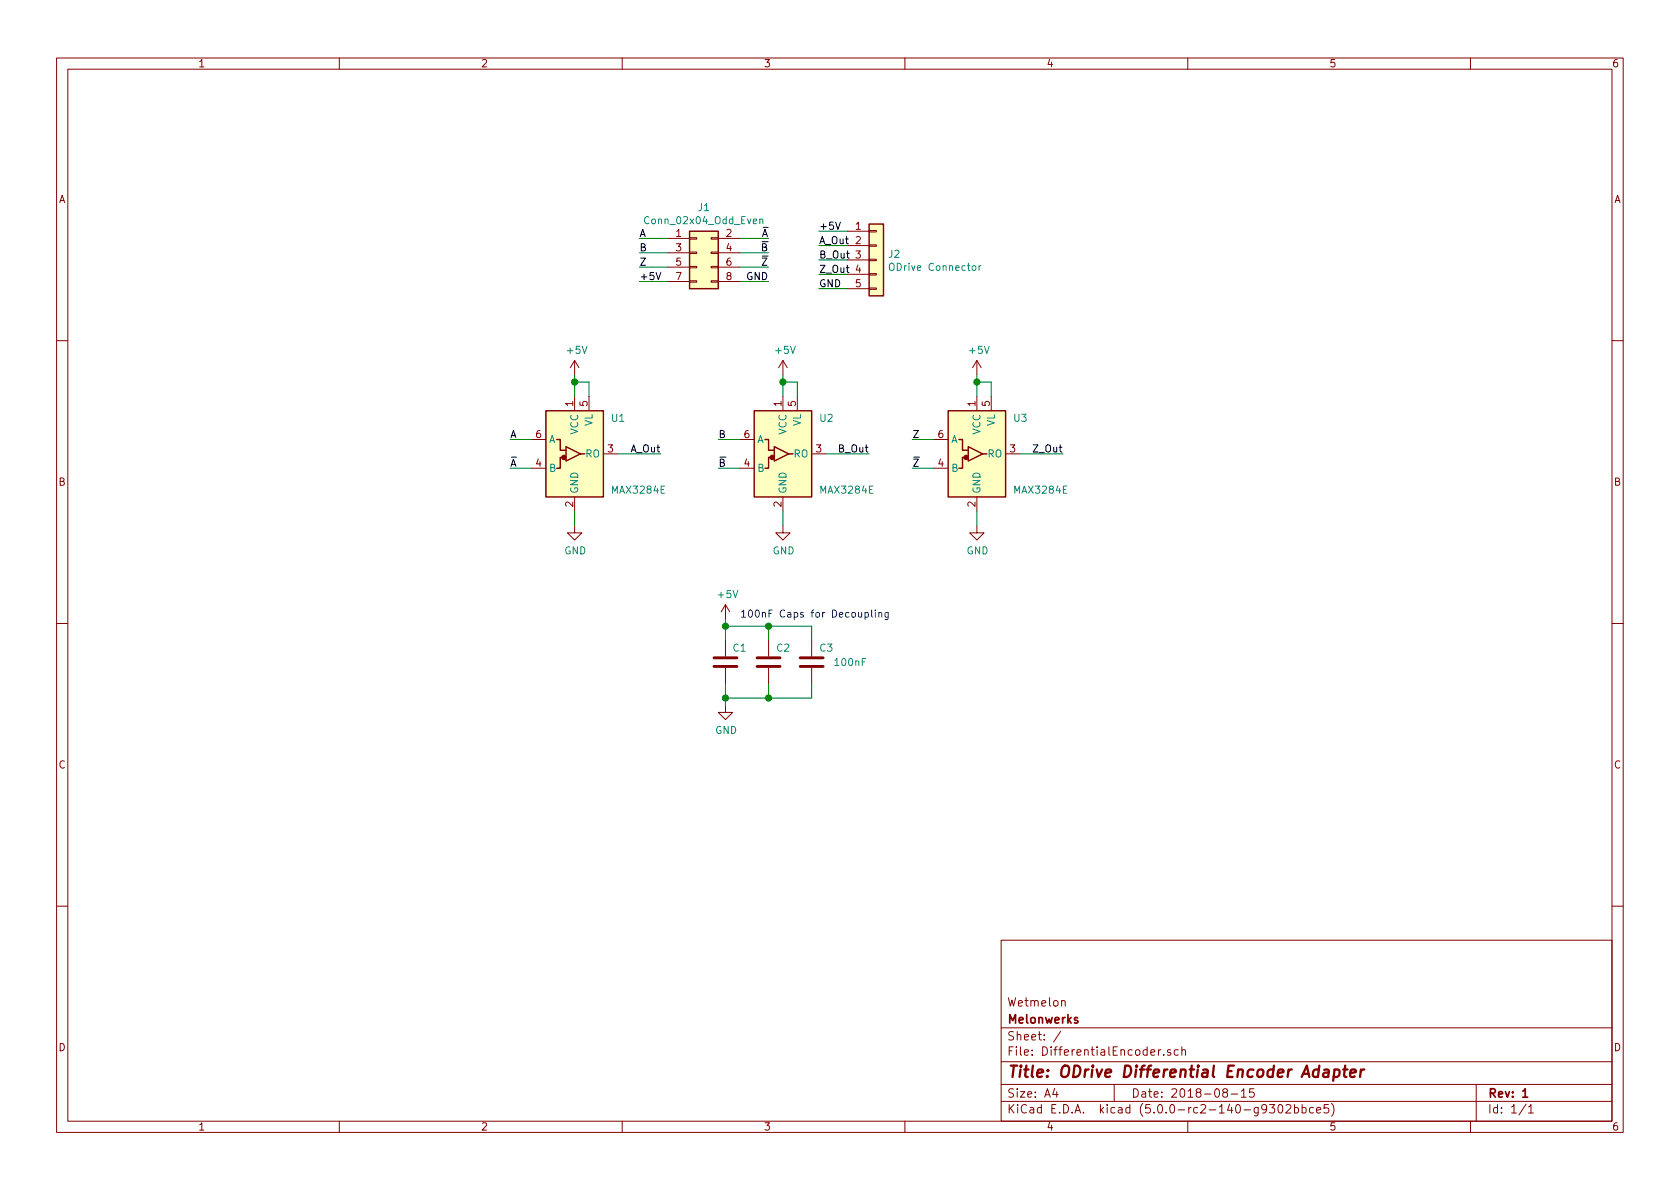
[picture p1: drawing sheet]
EESchema Schematic File Version 4
EELAYER 26 0
EELAYER END
$Descr A4 11693 8268
encoding utf-8
Sheet 1 1
Title "ODrive Differential Encoder Adapter"
Date "2018-08-15"
Rev "1"
Comp "Melonwerks"
Comment1 "Wetmelon"
Comment2 ""
Comment3 ""
Comment4 ""
$EndDescr
$Comp
L Interface_UART:MAX3284E U1
U 1 1
P 4000 3150
F 0 "U1" H 4250 3400 50  0000 L CNN
F 1 "MAX3284E" H 4250 2900 50  0000 L CNN
F 2 "Package_TO_SOT_SMD:SOT-23-6" H 4000 2450 50  0001 C CNN
F 3 "https://datasheets.maximintegrated.com/en/ds/MAX3280E-MAX3284E.pdf" H 3990 3100 50  0001 C CNN
	1    4000 3150
	1    0    0    -1  
$EndComp
$Comp
L power:+5V #PWR01
U 1 1
P 4000 2600
F 0 "#PWR01" H 4000 2450 50  0001 C CNN
F 1 "+5V" H 4015 2773 50  0000 C CNN
F 2 "" H 4000 2600 50  0001 C CNN
F 3 "" H 4000 2600 50  0001 C CNN
	1    4000 2600
	1    0    0    -1  
$EndComp
Wire Wire Line
	4000 2600 4000 2650
Wire Wire Line
	4000 2650 4100 2650
Wire Wire Line
	4100 2650 4100 2750
Wire Wire Line
	4000 2650 4000 2750
Connection ~ 4000 2650
$Comp
L power:GND #PWR02
U 1 1
P 4000 3650
F 0 "#PWR02" H 4000 3400 50  0001 C CNN
F 1 "GND" H 4005 3477 50  0000 C CNN
F 2 "" H 4000 3650 50  0001 C CNN
F 3 "" H 4000 3650 50  0001 C CNN
	1    4000 3650
	1    0    0    -1  
$EndComp
Wire Wire Line
	4000 3550 4000 3650
Wire Wire Line
	3550 3050 3700 3050
Text Label 3550 3050 0    50   ~ 0
A
Text Label 3550 3250 0    50   ~ 0
~A
Wire Wire Line
	3550 3250 3700 3250
Wire Wire Line
	4300 3150 4600 3150
Text Label 4600 3150 2    50   ~ 0
A_Out
$Comp
L Interface_UART:MAX3284E U2
U 1 1
P 5450 3150
F 0 "U2" H 5700 3400 50  0000 L CNN
F 1 "MAX3284E" H 5700 2900 50  0000 L CNN
F 2 "Package_TO_SOT_SMD:SOT-23-6" H 5450 2450 50  0001 C CNN
F 3 "https://datasheets.maximintegrated.com/en/ds/MAX3280E-MAX3284E.pdf" H 5440 3100 50  0001 C CNN
	1    5450 3150
	1    0    0    -1  
$EndComp
$Comp
L power:+5V #PWR05
U 1 1
P 5450 2600
F 0 "#PWR05" H 5450 2450 50  0001 C CNN
F 1 "+5V" H 5465 2773 50  0000 C CNN
F 2 "" H 5450 2600 50  0001 C CNN
F 3 "" H 5450 2600 50  0001 C CNN
	1    5450 2600
	1    0    0    -1  
$EndComp
Wire Wire Line
	5450 2600 5450 2650
Wire Wire Line
	5450 2650 5550 2650
Wire Wire Line
	5550 2650 5550 2750
Wire Wire Line
	5450 2650 5450 2750
Connection ~ 5450 2650
$Comp
L power:GND #PWR06
U 1 1
P 5450 3650
F 0 "#PWR06" H 5450 3400 50  0001 C CNN
F 1 "GND" H 5455 3477 50  0000 C CNN
F 2 "" H 5450 3650 50  0001 C CNN
F 3 "" H 5450 3650 50  0001 C CNN
	1    5450 3650
	1    0    0    -1  
$EndComp
Wire Wire Line
	5450 3550 5450 3650
Wire Wire Line
	5000 3050 5150 3050
Text Label 5000 3050 0    50   ~ 0
B
Text Label 5000 3250 0    50   ~ 0
~B
Wire Wire Line
	5000 3250 5150 3250
Wire Wire Line
	5750 3150 6050 3150
Text Label 6050 3150 2    50   ~ 0
B_Out
$Comp
L Interface_UART:MAX3284E U3
U 1 1
P 6800 3150
F 0 "U3" H 7050 3400 50  0000 L CNN
F 1 "MAX3284E" H 7050 2900 50  0000 L CNN
F 2 "Package_TO_SOT_SMD:SOT-23-6" H 6800 2450 50  0001 C CNN
F 3 "https://datasheets.maximintegrated.com/en/ds/MAX3280E-MAX3284E.pdf" H 6790 3100 50  0001 C CNN
	1    6800 3150
	1    0    0    -1  
$EndComp
$Comp
L power:+5V #PWR07
U 1 1
P 6800 2600
F 0 "#PWR07" H 6800 2450 50  0001 C CNN
F 1 "+5V" H 6815 2773 50  0000 C CNN
F 2 "" H 6800 2600 50  0001 C CNN
F 3 "" H 6800 2600 50  0001 C CNN
	1    6800 2600
	1    0    0    -1  
$EndComp
Wire Wire Line
	6800 2600 6800 2650
Wire Wire Line
	6800 2650 6900 2650
Wire Wire Line
	6900 2650 6900 2750
Wire Wire Line
	6800 2650 6800 2750
Connection ~ 6800 2650
$Comp
L power:GND #PWR08
U 1 1
P 6800 3650
F 0 "#PWR08" H 6800 3400 50  0001 C CNN
F 1 "GND" H 6805 3477 50  0000 C CNN
F 2 "" H 6800 3650 50  0001 C CNN
F 3 "" H 6800 3650 50  0001 C CNN
	1    6800 3650
	1    0    0    -1  
$EndComp
Wire Wire Line
	6800 3550 6800 3650
Wire Wire Line
	6350 3050 6500 3050
Text Label 6350 3050 0    50   ~ 0
Z
Text Label 6350 3250 0    50   ~ 0
~Z
Wire Wire Line
	6350 3250 6500 3250
Wire Wire Line
	7100 3150 7400 3150
Text Label 7400 3150 2    50   ~ 0
Z_Out
$Comp
L Device:C C3
U 1 1
P 5650 4600
F 0 "C3" H 5700 4700 50  0000 L CNN
F 1 "100nF" H 5800 4600 50  0000 L CNN
F 2 "Capacitor_SMD:C_0805_2012Metric" H 5688 4450 50  0001 C CNN
F 3 "~" H 5650 4600 50  0001 C CNN
	1    5650 4600
	1    0    0    -1  
$EndComp
$Comp
L power:+5V #PWR03
U 1 1
P 5050 4300
F 0 "#PWR03" H 5050 4150 50  0001 C CNN
F 1 "+5V" H 5065 4473 50  0000 C CNN
F 2 "" H 5050 4300 50  0001 C CNN
F 3 "" H 5050 4300 50  0001 C CNN
	1    5050 4300
	1    0    0    -1  
$EndComp
Wire Wire Line
	5050 4300 5050 4350
Wire Wire Line
	5050 4350 5350 4350
Wire Wire Line
	5350 4350 5350 4450
Connection ~ 5050 4350
Wire Wire Line
	5050 4350 5050 4450
Wire Wire Line
	5650 4350 5650 4450
Connection ~ 5350 4350
$Comp
L power:GND #PWR04
U 1 1
P 5050 4900
F 0 "#PWR04" H 5050 4650 50  0001 C CNN
F 1 "GND" H 5055 4727 50  0000 C CNN
F 2 "" H 5050 4900 50  0001 C CNN
F 3 "" H 5050 4900 50  0001 C CNN
	1    5050 4900
	1    0    0    -1  
$EndComp
Wire Wire Line
	5050 4900 5050 4850
Wire Wire Line
	5650 4750 5650 4850
Connection ~ 5050 4850
Wire Wire Line
	5050 4850 5050 4750
Wire Wire Line
	5350 4850 5350 4750
Connection ~ 5350 4850
Wire Wire Line
	5350 4850 5050 4850
$Comp
L Device:C C1
U 1 1
P 5050 4600
F 0 "C1" H 5200 4700 50  0000 R CNN
F 1 "100nF" H 5165 4555 50  0001 L CNN
F 2 "Capacitor_SMD:C_0805_2012Metric" H 5088 4450 50  0001 C CNN
F 3 "~" H 5050 4600 50  0001 C CNN
	1    5050 4600
	1    0    0    -1  
$EndComp
$Comp
L Device:C C2
U 1 1
P 5350 4600
F 0 "C2" H 5400 4700 50  0000 L CNN
F 1 "100nF" H 5465 4555 50  0001 L CNN
F 2 "Capacitor_SMD:C_0805_2012Metric" H 5388 4450 50  0001 C CNN
F 3 "~" H 5350 4600 50  0001 C CNN
	1    5350 4600
	1    0    0    -1  
$EndComp
Text Notes 5150 4300 0    50   ~ 0
100nF Caps for Decoupling
Text Label 4450 1650 0    50   ~ 0
A
Text Label 5350 1650 2    50   ~ 0
~A
Wire Wire Line
	5350 1650 5150 1650
Wire Wire Line
	4450 1650 4650 1650
Text Label 4450 1750 0    50   ~ 0
B
Text Label 4450 1850 0    50   ~ 0
Z
Text Label 5350 1750 2    50   ~ 0
~B
Text Label 5350 1850 2    50   ~ 0
~Z
Text Label 5350 1950 2    50   ~ 0
GND
Wire Wire Line
	4450 1750 4650 1750
Wire Wire Line
	4450 1850 4650 1850
Wire Wire Line
	4450 1950 4650 1950
Wire Wire Line
	5150 1750 5350 1750
Wire Wire Line
	5150 1850 5350 1850
Wire Wire Line
	5150 1950 5350 1950
$Comp
L Connector_Generic:Conn_01x05 J2
U 1 1
P 6100 1800
F 0 "J2" H 6179 1842 50  0000 L CNN
F 1 "ODrive Connector" H 6179 1751 50  0000 L CNN
F 2 "Connector_PinHeader_2.54mm:PinHeader_1x05_P2.54mm_Vertical" H 6100 1800 50  0001 C CNN
F 3 "~" H 6100 1800 50  0001 C CNN
	1    6100 1800
	1    0    0    -1  
$EndComp
Text Label 5700 1600 0    50   ~ 0
+5V
Wire Wire Line
	5700 1600 5900 1600
Text Label 5700 1700 0    50   ~ 0
A_Out
Wire Wire Line
	5700 1700 5900 1700
Text Label 5700 1800 0    50   ~ 0
B_Out
Text Label 5700 1900 0    50   ~ 0
Z_Out
Wire Wire Line
	5700 1800 5900 1800
Wire Wire Line
	5700 1900 5900 1900
Text Label 5700 2000 0    50   ~ 0
GND
Wire Wire Line
	5700 2000 5900 2000
Wire Wire Line
	5350 4350 5650 4350
Wire Wire Line
	5350 4850 5650 4850
$Comp
L Connector_Generic:Conn_02x04_Odd_Even J1
U 1 1
P 4850 1750
F 0 "J1" H 4900 2067 50  0000 C CNN
F 1 "Conn_02x04_Odd_Even" H 4900 1976 50  0000 C CNN
F 2 "Connector_PinHeader_2.54mm:PinHeader_2x04_P2.54mm_Vertical" H 4850 1750 50  0001 C CNN
F 3 "~" H 4850 1750 50  0001 C CNN
	1    4850 1750
	1    0    0    -1  
$EndComp
Text Label 4450 1950 0    50   ~ 0
+5V
$EndSCHEMATC
